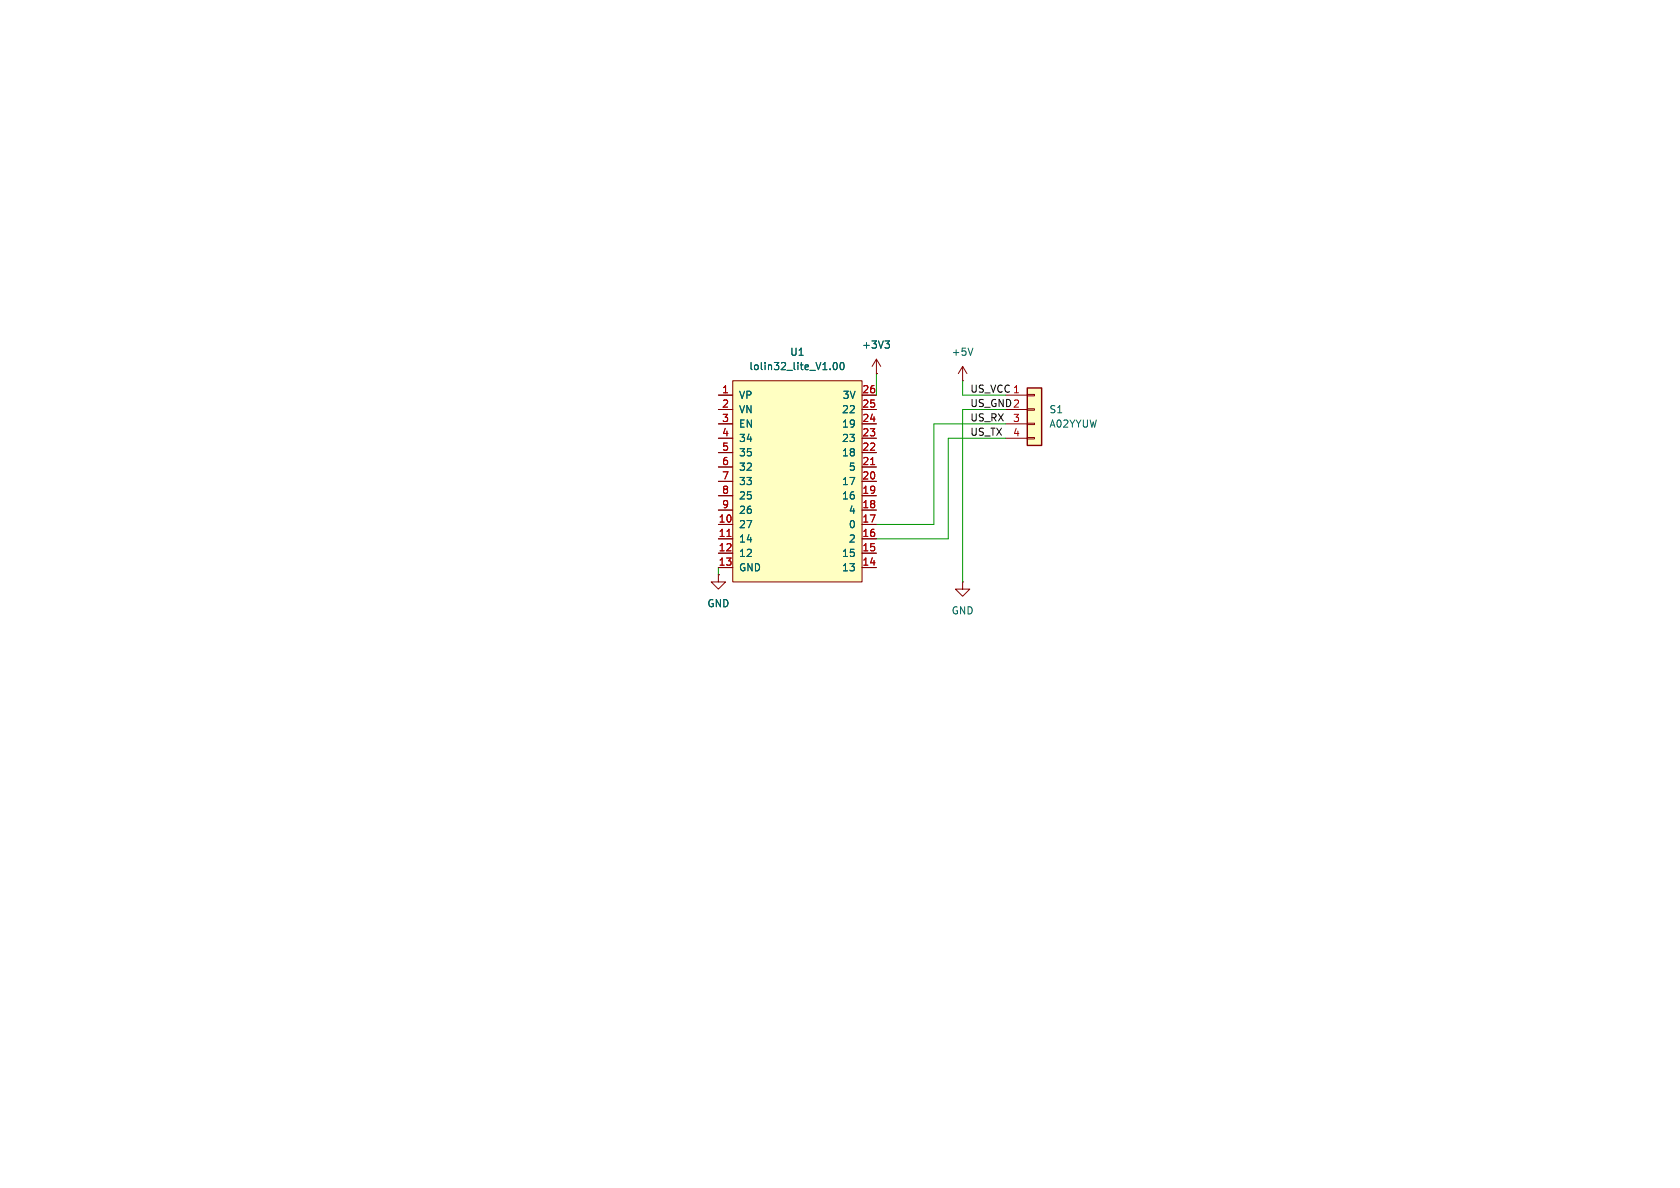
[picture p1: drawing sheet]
(kicad_sch
 (version 20250114)
 (generator "eeschema")
 (generator_version "9.0")
 (paper "A4")
 (lib_symbols
  (symbol "Connector_Generic:Conn_01x04"
   (pin_names
    (offset 1.016) (hide yes)) (exclude_from_sim no) (in_bom yes) (on_board yes)
   (property "Reference" "J" (at 0 5.08 0) (effects (font (size 1.27 1.27))))
   (property "Value" "Conn_01x04" (at 0 -7.62 0) (effects (font (size 1.27 1.27))))
   (property "Footprint" "" (at 0 0 0) (effects (font (size 1.27 1.27)) (hide yes)))
   (property "Datasheet" "~" (at 0 0 0) (effects (font (size 1.27 1.27)) (hide yes)))
   (property "Description" "Generic connector, single row, 01x04, script generated (kicad-library-utils/schlib/autogen/connector/)" (at 0 0 0) (effects (font (size 1.27 1.27)) (hide yes)))
   (symbol "Conn_01x04_1_1"
    (rectangle (start -1.27 3.81) (end 1.27 -6.35) (stroke (width 0.254) (type default)) (fill (type background)))
    (rectangle (start -1.27 2.667) (end 0 2.413) (stroke (width 0.1524) (type default)) (fill (type none)))
    (rectangle (start -1.27 0.127) (end 0 -0.127) (stroke (width 0.1524) (type default)) (fill (type none)))
    (rectangle (start -1.27 -2.413) (end 0 -2.667) (stroke (width 0.1524) (type default)) (fill (type none)))
    (rectangle (start -1.27 -4.953) (end 0 -5.207) (stroke (width 0.1524) (type default)) (fill (type none)))
    (pin passive line (at -5.08 2.54 0) (length 3.81) (name "Pin_1" (effects (font (size 1.27 1.27)))) (number "1" (effects (font (size 1.27 1.27)))))
    (pin passive line (at -5.08 0 0) (length 3.81) (name "Pin_2" (effects (font (size 1.27 1.27)))) (number "2" (effects (font (size 1.27 1.27)))))
    (pin passive line (at -5.08 -2.54 0) (length 3.81) (name "Pin_3" (effects (font (size 1.27 1.27)))) (number "3" (effects (font (size 1.27 1.27)))))
    (pin passive line (at -5.08 -5.08 0) (length 3.81) (name "Pin_4" (effects (font (size 1.27 1.27)))) (number "4" (effects (font (size 1.27 1.27))))))
   (embedded_fonts no))
  (symbol "lolin32_lite_v1.00:lolin32_lite_V1.00"
   (pin_names
    (offset 1.016)) (exclude_from_sim no) (in_bom yes) (on_board yes)
   (property "Reference" "U" (at -10.16 19.05 0) (effects (font (size 1.27 1.27))))
   (property "Value" "lolin32_lite_V1.00" (at 0 1.27 90) (effects (font (size 1.27 1.27))))
   (property "Footprint" "" (at -10.16 19.05 0) (effects (font (size 1.27 1.27)) (hide yes)))
   (property "Datasheet" "" (at -10.16 19.05 0) (effects (font (size 1.27 1.27)) (hide yes)))
   (property "Description" "" (at 0 0 0) (effects (font (size 1.27 1.27)) (hide yes)))
   (symbol "lolin32_lite_V1.00_0_0"
    (pin input line (at -13.97 15.24 0) (length 2.54) (name "VP" (effects (font (size 1.27 1.27)))) (number "1" (effects (font (size 1.27 1.27))))))
   (symbol "lolin32_lite_V1.00_0_1"
    (rectangle (start -11.43 17.78) (end 11.43 -17.78) (stroke (width 0) (type solid)) (fill (type background))))
   (symbol "lolin32_lite_V1.00_1_1"
    (pin input line (at -13.97 12.7 0) (length 2.54) (name "VN" (effects (font (size 1.27 1.27)))) (number "2" (effects (font (size 1.27 1.27)))))
    (pin input line (at -13.97 10.16 0) (length 2.54) (name "EN" (effects (font (size 1.27 1.27)))) (number "3" (effects (font (size 1.27 1.27)))))
    (pin input line (at -13.97 7.62 0) (length 2.54) (name "34" (effects (font (size 1.27 1.27)))) (number "4" (effects (font (size 1.27 1.27)))))
    (pin input line (at -13.97 5.08 0) (length 2.54) (name "35" (effects (font (size 1.27 1.27)))) (number "5" (effects (font (size 1.27 1.27)))))
    (pin input line (at -13.97 2.54 0) (length 2.54) (name "32" (effects (font (size 1.27 1.27)))) (number "6" (effects (font (size 1.27 1.27)))))
    (pin input line (at -13.97 0 0) (length 2.54) (name "33" (effects (font (size 1.27 1.27)))) (number "7" (effects (font (size 1.27 1.27)))))
    (pin input line (at -13.97 -2.54 0) (length 2.54) (name "25" (effects (font (size 1.27 1.27)))) (number "8" (effects (font (size 1.27 1.27)))))
    (pin input line (at -13.97 -5.08 0) (length 2.54) (name "26" (effects (font (size 1.27 1.27)))) (number "9" (effects (font (size 1.27 1.27)))))
    (pin input line (at -13.97 -7.62 0) (length 2.54) (name "27" (effects (font (size 1.27 1.27)))) (number "10" (effects (font (size 1.27 1.27)))))
    (pin input line (at -13.97 -10.16 0) (length 2.54) (name "14" (effects (font (size 1.27 1.27)))) (number "11" (effects (font (size 1.27 1.27)))))
    (pin input line (at -13.97 -12.7 0) (length 2.54) (name "12" (effects (font (size 1.27 1.27)))) (number "12" (effects (font (size 1.27 1.27)))))
    (pin input line (at -13.97 -15.24 0) (length 2.54) (name "GND" (effects (font (size 1.27 1.27)))) (number "13" (effects (font (size 1.27 1.27)))))
    (pin input line (at 13.97 15.24 180) (length 2.54) (name "3V" (effects (font (size 1.27 1.27)))) (number "26" (effects (font (size 1.27 1.27)))))
    (pin input line (at 13.97 12.7 180) (length 2.54) (name "22" (effects (font (size 1.27 1.27)))) (number "25" (effects (font (size 1.27 1.27)))))
    (pin input line (at 13.97 10.16 180) (length 2.54) (name "19" (effects (font (size 1.27 1.27)))) (number "24" (effects (font (size 1.27 1.27)))))
    (pin input line (at 13.97 7.62 180) (length 2.54) (name "23" (effects (font (size 1.27 1.27)))) (number "23" (effects (font (size 1.27 1.27)))))
    (pin input line (at 13.97 5.08 180) (length 2.54) (name "18" (effects (font (size 1.27 1.27)))) (number "22" (effects (font (size 1.27 1.27)))))
    (pin input line (at 13.97 2.54 180) (length 2.54) (name "5" (effects (font (size 1.27 1.27)))) (number "21" (effects (font (size 1.27 1.27)))))
    (pin input line (at 13.97 0 180) (length 2.54) (name "17" (effects (font (size 1.27 1.27)))) (number "20" (effects (font (size 1.27 1.27)))))
    (pin input line (at 13.97 -2.54 180) (length 2.54) (name "16" (effects (font (size 1.27 1.27)))) (number "19" (effects (font (size 1.27 1.27)))))
    (pin input line (at 13.97 -5.08 180) (length 2.54) (name "4" (effects (font (size 1.27 1.27)))) (number "18" (effects (font (size 1.27 1.27)))))
    (pin input line (at 13.97 -7.62 180) (length 2.54) (name "0" (effects (font (size 1.27 1.27)))) (number "17" (effects (font (size 1.27 1.27)))))
    (pin input line (at 13.97 -10.16 180) (length 2.54) (name "2" (effects (font (size 1.27 1.27)))) (number "16" (effects (font (size 1.27 1.27)))))
    (pin input line (at 13.97 -12.7 180) (length 2.54) (name "15" (effects (font (size 1.27 1.27)))) (number "15" (effects (font (size 1.27 1.27)))))
    (pin input line (at 13.97 -15.24 180) (length 2.54) (name "13" (effects (font (size 1.27 1.27)))) (number "14" (effects (font (size 1.27 1.27))))))
   (embedded_fonts no))
  (symbol "power:+3V3"
   (power)
   (pin_numbers (hide yes))
   (pin_names
    (offset 0) (hide yes)) (exclude_from_sim no) (in_bom yes) (on_board yes)
   (property "Reference" "#PWR" (at 0 -3.81 0) (effects (font (size 1.27 1.27)) (hide yes)))
   (property "Value" "+3V3" (at 0 3.556 0) (effects (font (size 1.27 1.27))))
   (property "Footprint" "" (at 0 0 0) (effects (font (size 1.27 1.27)) (hide yes)))
   (property "Datasheet" "" (at 0 0 0) (effects (font (size 1.27 1.27)) (hide yes)))
   (property "Description" "Power symbol creates a global label with name \"+3V3\"" (at 0 0 0) (effects (font (size 1.27 1.27)) (hide yes)))
   (symbol "+3V3_0_1"
    (polyline (pts (xy -0.762 1.27) (xy 0 2.54)) (stroke (width 0) (type default)) (fill (type none)))
    (polyline (pts (xy 0 2.54) (xy 0.762 1.27)) (stroke (width 0) (type default)) (fill (type none)))
    (polyline (pts (xy 0 0) (xy 0 2.54)) (stroke (width 0) (type default)) (fill (type none))))
   (symbol "+3V3_1_1"
    (pin power_in line (at 0 0 90) (length 0) (name "~" (effects (font (size 1.27 1.27)))) (number "1" (effects (font (size 1.27 1.27))))))
   (embedded_fonts no))
  (symbol "power:+5V"
   (power)
   (pin_numbers (hide yes))
   (pin_names
    (offset 0) (hide yes)) (exclude_from_sim no) (in_bom yes) (on_board yes)
   (property "Reference" "#PWR" (at 0 -3.81 0) (effects (font (size 1.27 1.27)) (hide yes)))
   (property "Value" "+5V" (at 0 3.556 0) (effects (font (size 1.27 1.27))))
   (property "Footprint" "" (at 0 0 0) (effects (font (size 1.27 1.27)) (hide yes)))
   (property "Datasheet" "" (at 0 0 0) (effects (font (size 1.27 1.27)) (hide yes)))
   (property "Description" "Power symbol creates a global label with name \"+5V\"" (at 0 0 0) (effects (font (size 1.27 1.27)) (hide yes)))
   (symbol "+5V_0_1"
    (polyline (pts (xy -0.762 1.27) (xy 0 2.54)) (stroke (width 0) (type default)) (fill (type none)))
    (polyline (pts (xy 0 2.54) (xy 0.762 1.27)) (stroke (width 0) (type default)) (fill (type none)))
    (polyline (pts (xy 0 0) (xy 0 2.54)) (stroke (width 0) (type default)) (fill (type none))))
   (symbol "+5V_1_1"
    (pin power_in line (at 0 0 90) (length 0) (name "~" (effects (font (size 1.27 1.27)))) (number "1" (effects (font (size 1.27 1.27))))))
   (embedded_fonts no))
  (symbol "power:GND"
   (power)
   (pin_numbers (hide yes))
   (pin_names
    (offset 0) (hide yes)) (exclude_from_sim no) (in_bom yes) (on_board yes)
   (property "Reference" "#PWR" (at 0 -6.35 0) (effects (font (size 1.27 1.27)) (hide yes)))
   (property "Value" "GND" (at 0 -3.81 0) (effects (font (size 1.27 1.27))))
   (property "Footprint" "" (at 0 0 0) (effects (font (size 1.27 1.27)) (hide yes)))
   (property "Datasheet" "" (at 0 0 0) (effects (font (size 1.27 1.27)) (hide yes)))
   (property "Description" "Power symbol creates a global label with name \"GND\" , ground" (at 0 0 0) (effects (font (size 1.27 1.27)) (hide yes)))
   (symbol "GND_0_1"
    (polyline (pts (xy 0 0) (xy 0 -1.27) (xy 1.27 -1.27) (xy 0 -2.54) (xy -1.27 -1.27) (xy 0 -1.27)) (stroke (width 0) (type default)) (fill (type none))))
   (symbol "GND_1_1"
    (pin power_in line (at 0 0 270) (length 0) (name "~" (effects (font (size 1.27 1.27)))) (number "1" (effects (font (size 1.27 1.27))))))
   (embedded_fonts no)))
 (wire
  (pts (xy 170.18 72.39) (xy 177.8 72.39))
  (stroke (width 0) (type default)))
 (wire
  (pts (xy 127 101.6) (xy 127 100.33))
  (stroke (width 0) (type default)))
 (wire
  (pts (xy 170.18 102.87) (xy 170.18 72.39))
  (stroke (width 0) (type default)))
 (wire
  (pts (xy 167.64 95.25) (xy 154.94 95.25))
  (stroke (width 0) (type default)))
 (wire
  (pts (xy 170.18 67.31) (xy 170.18 69.85))
  (stroke (width 0) (type default)))
 (wire
  (pts (xy 154.94 66.04) (xy 154.94 69.85))
  (stroke (width 0) (type default)))
 (wire
  (pts (xy 167.64 77.47) (xy 167.64 95.25))
  (stroke (width 0) (type default)))
 (wire
  (pts (xy 177.8 74.93) (xy 165.1 74.93))
  (stroke (width 0) (type default)))
 (wire
  (pts (xy 177.8 77.47) (xy 167.64 77.47))
  (stroke (width 0) (type default)))
 (wire
  (pts (xy 170.18 69.85) (xy 177.8 69.85))
  (stroke (width 0) (type default)))
 (wire
  (pts (xy 165.1 92.71) (xy 154.94 92.71))
  (stroke (width 0) (type default)))
 (wire
  (pts (xy 165.1 74.93) (xy 165.1 92.71))
  (stroke (width 0) (type default)))
 (label "VCC"
  (at 171.45 69.85 0)
  (effects (font (size 1.27 1.27)) (justify left bottom)))
 (symbol
  (lib_id "power:+3V3")
  (at 154.94 66.04 0)
  (unit 1)
  (exclude_from_sim no)
  (in_bom yes)
  (on_board yes)
  (dnp no)
  (fields_autoplaced yes)
  (property "Reference" "#PWR01" (at 154.94 69.85 0) (effects (font (size 1.27 1.27)) (hide yes)))
  (property "Value" "+3V3" (at 154.94 60.96 0) (effects (font (size 1.27 1.27))))
  (property "Footprint" "" (at 154.94 66.04 0) (effects (font (size 1.27 1.27)) (hide yes)))
  (property "Datasheet" "" (at 154.94 66.04 0) (effects (font (size 1.27 1.27)) (hide yes)))
  (property "Description" "Power symbol creates a global label with name \"+3V3\"" (at 154.94 66.04 0) (effects (font (size 1.27 1.27)) (hide yes)))
  (pin "1"))
 (symbol
  (lib_id "power:GND")
  (at 170.18 102.87 0)
  (unit 1)
  (exclude_from_sim no)
  (in_bom yes)
  (on_board yes)
  (dnp no)
  (fields_autoplaced yes)
  (property "Reference" "#PWR04" (at 170.18 109.22 0) (effects (font (size 1.27 1.27)) (hide yes)))
  (property "Value" "GND" (at 170.18 107.95 0) (effects (font (size 1.27 1.27))))
  (property "Footprint" "" (at 170.18 102.87 0) (effects (font (size 1.27 1.27)) (hide yes)))
  (property "Datasheet" "" (at 170.18 102.87 0) (effects (font (size 1.27 1.27)) (hide yes)))
  (property "Description" "Power symbol creates a global label with name \"GND\" , ground" (at 170.18 102.87 0) (effects (font (size 1.27 1.27)) (hide yes)))
  (pin "1"))
 (symbol
  (lib_id "power:GND")
  (at 127 101.6 0)
  (unit 1)
  (exclude_from_sim no)
  (in_bom yes)
  (on_board yes)
  (dnp no)
  (fields_autoplaced yes)
  (property "Reference" "#PWR02" (at 127 107.95 0) (effects (font (size 1.27 1.27)) (hide yes)))
  (property "Value" "GND" (at 127 106.68 0) (effects (font (size 1.27 1.27))))
  (property "Footprint" "" (at 127 101.6 0) (effects (font (size 1.27 1.27)) (hide yes)))
  (property "Datasheet" "" (at 127 101.6 0) (effects (font (size 1.27 1.27)) (hide yes)))
  (property "Description" "Power symbol creates a global label with name \"GND\" , ground" (at 127 101.6 0) (effects (font (size 1.27 1.27)) (hide yes)))
  (pin "1"))
 (symbol
  (lib_id "power:+5V")
  (at 170.18 67.31 0)
  (unit 1)
  (exclude_from_sim no)
  (in_bom yes)
  (on_board yes)
  (dnp no)
  (fields_autoplaced yes)
  (property "Reference" "#PWR03" (at 170.18 71.12 0) (effects (font (size 1.27 1.27)) (hide yes)))
  (property "Value" "+5V" (at 170.18 62.23 0) (effects (font (size 1.27 1.27))))
  (property "Footprint" "" (at 170.18 67.31 0) (effects (font (size 1.27 1.27)) (hide yes)))
  (property "Datasheet" "" (at 170.18 67.31 0) (effects (font (size 1.27 1.27)) (hide yes)))
  (property "Description" "Power symbol creates a global label with name \"+5V\"" (at 170.18 67.31 0) (effects (font (size 1.27 1.27)) (hide yes)))
  (pin "1"))
 (symbol
  (lib_id "Connector_Generic:Conn_01x04")
  (at 182.88 72.39 0)
  (unit 1)
  (exclude_from_sim no)
  (in_bom yes)
  (on_board yes)
  (dnp no)
  (fields_autoplaced yes)
  (property "Reference" "S1" (at 185.42 72.3899 0) (effects (font (size 1.27 1.27)) (justify left)))
  (property "Value" "A02YYUW" (at 185.42 74.9299 0) (effects (font (size 1.27 1.27)) (justify left)))
  (property "Footprint" "" (at 182.88 72.39 0) (effects (font (size 1.27 1.27)) (hide yes)))
  (property "Datasheet" "~" (at 182.88 72.39 0) (effects (font (size 1.27 1.27)) (hide yes)))
  (property "Description" "Generic connector, single row, 01x04, script generated (kicad-library-utils/schlib/autogen/connector/)" (at 182.88 72.39 0) (effects (font (size 1.27 1.27)) (hide yes)))
  (pin "2")
  (pin "1")
  (pin "4")
  (pin "3"))
 (symbol
  (lib_id "lolin32_lite_v1.00:lolin32_lite_V1.00")
  (at 140.97 85.09 0)
  (unit 1)
  (exclude_from_sim no)
  (in_bom yes)
  (on_board yes)
  (dnp no)
  (fields_autoplaced yes)
  (property "Reference" "U1" (at 140.97 62.23 0) (effects (font (size 1.27 1.27))))
  (property "Value" "lolin32_lite_V1.00" (at 140.97 64.77 0) (effects (font (size 1.27 1.27))))
  (property "Footprint" "" (at 130.81 66.04 0) (effects (font (size 1.27 1.27)) (hide yes)))
  (property "Datasheet" "" (at 130.81 66.04 0) (effects (font (size 1.27 1.27)) (hide yes)))
  (property "Description" "" (at 140.97 85.09 0) (effects (font (size 1.27 1.27)) (hide yes)))
  (pin "15")
  (pin "9")
  (pin "26")
  (pin "14")
  (pin "22")
  (pin "21")
  (pin "11")
  (pin "2")
  (pin "3")
  (pin "1")
  (pin "24")
  (pin "13")
  (pin "8")
  (pin "18")
  (pin "17")
  (pin "16")
  (pin "12")
  (pin "23")
  (pin "20")
  (pin "25")
  (pin "10")
  (pin "4")
  (pin "5")
  (pin "6")
  (pin "7")
  (pin "19"))
 (sheet_instances
  (path ""
   (page "1")))
 (embedded_fonts no))
